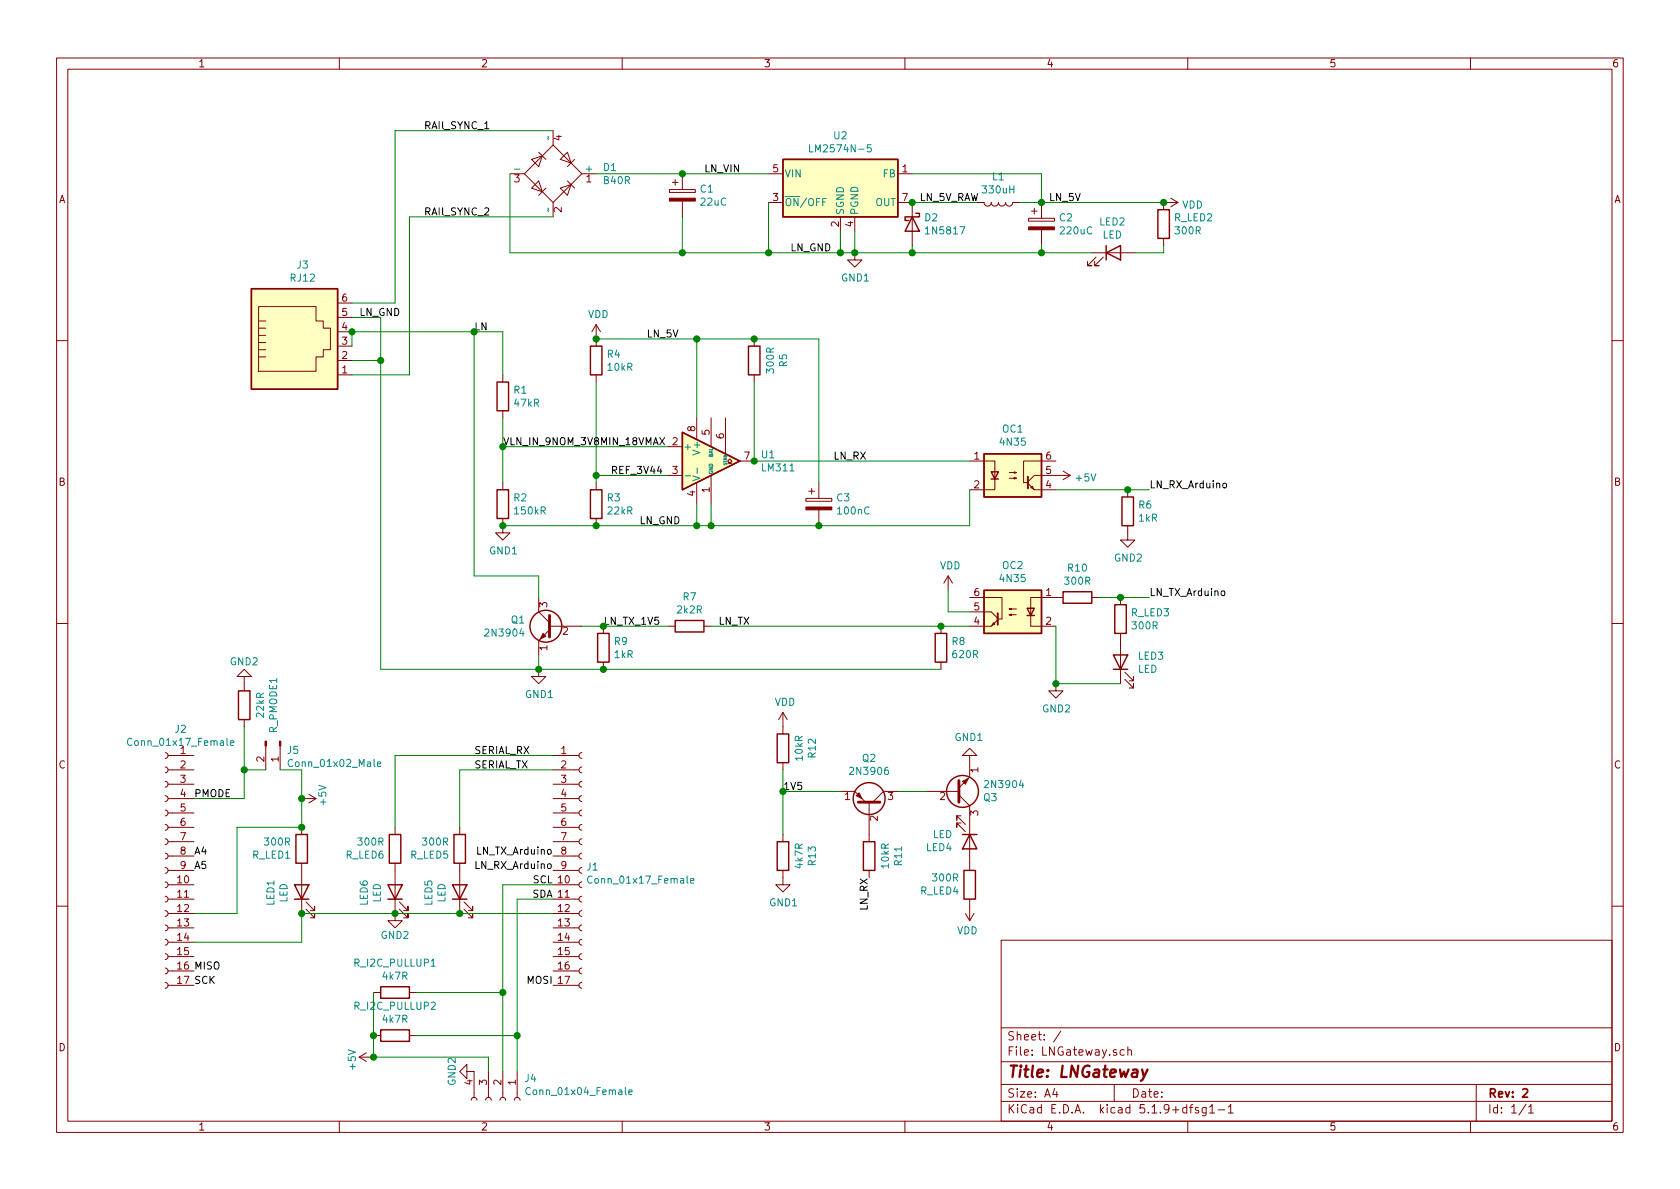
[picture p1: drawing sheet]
EESchema Schematic File Version 4
EELAYER 30 0
EELAYER END
$Descr A4 11693 8268
encoding utf-8
Sheet 1 1
Title "LNGateway"
Date ""
Rev "2"
Comp ""
Comment1 ""
Comment2 ""
Comment3 ""
Comment4 ""
$EndDescr
$Comp
L Connector:RJ12 J3
U 1 1
P 2050 2400
F 0 "J3" H 2107 2967 50  0000 C CNN
F 1 "RJ12" H 2107 2876 50  0000 C CNN
F 2 "Connector_RJ:RJ12_Amphenol_54601" V 2050 2425 50  0001 C CNN
F 3 "~" V 2050 2425 50  0001 C CNN
	1    2050 2400
	1    0    0    -1  
$EndComp
$Comp
L Comparator:LM311 U1
U 1 1
P 4950 3200
F 0 "U1" H 5294 3246 50  0000 L CNN
F 1 "LM311" H 5294 3155 50  0000 L CNN
F 2 "Package_DIP:DIP-8_W7.62mm" H 4950 3200 50  0001 C CNN
F 3 "https://www.st.com/resource/en/datasheet/lm311.pdf" H 4950 3200 50  0001 C CNN
	1    4950 3200
	1    0    0    -1  
$EndComp
$Comp
L Device:R R1
U 1 1
P 3500 2750
F 0 "R1" H 3570 2796 50  0000 L CNN
F 1 "47kR" H 3570 2705 50  0000 L CNN
F 2 "Resistor_THT:R_Axial_DIN0207_L6.3mm_D2.5mm_P7.62mm_Horizontal" V 3430 2750 50  0001 C CNN
F 3 "~" H 3500 2750 50  0001 C CNN
	1    3500 2750
	1    0    0    -1  
$EndComp
Wire Wire Line
	2450 2300 2450 2400
Wire Wire Line
	2450 2200 2650 2200
Wire Wire Line
	2650 2200 2650 2500
Wire Wire Line
	2650 2500 2450 2500
Wire Wire Line
	2450 2100 2750 2100
Wire Wire Line
	2450 2300 3300 2300
Connection ~ 2450 2300
$Comp
L Device:R R2
U 1 1
P 3500 3500
F 0 "R2" H 3570 3546 50  0000 L CNN
F 1 "150kR" H 3570 3455 50  0000 L CNN
F 2 "Resistor_THT:R_Axial_DIN0207_L6.3mm_D2.5mm_P7.62mm_Horizontal" V 3430 3500 50  0001 C CNN
F 3 "~" H 3500 3500 50  0001 C CNN
	1    3500 3500
	1    0    0    -1  
$EndComp
Connection ~ 3500 3100
Wire Wire Line
	3500 3100 3500 3350
$Comp
L Device:R R3
U 1 1
P 4150 3500
F 0 "R3" H 4220 3546 50  0000 L CNN
F 1 "22kR" H 4220 3455 50  0000 L CNN
F 2 "Resistor_THT:R_Axial_DIN0207_L6.3mm_D2.5mm_P7.62mm_Horizontal" V 4080 3500 50  0001 C CNN
F 3 "~" H 4150 3500 50  0001 C CNN
	1    4150 3500
	1    0    0    -1  
$EndComp
Wire Wire Line
	4150 3650 3500 3650
Wire Wire Line
	4150 3650 4850 3650
Wire Wire Line
	4850 3650 4850 3500
Connection ~ 4150 3650
Wire Wire Line
	4850 3650 4950 3650
Wire Wire Line
	4950 3650 4950 3500
Connection ~ 4850 3650
$Comp
L Device:R R4
U 1 1
P 4150 2500
F 0 "R4" H 4220 2546 50  0000 L CNN
F 1 "10kR" H 4220 2455 50  0000 L CNN
F 2 "Resistor_THT:R_Axial_DIN0207_L6.3mm_D2.5mm_P7.62mm_Horizontal" V 4080 2500 50  0001 C CNN
F 3 "~" H 4150 2500 50  0001 C CNN
	1    4150 2500
	1    0    0    -1  
$EndComp
Wire Wire Line
	4650 3300 4150 3300
Wire Wire Line
	4150 3300 4150 3350
Wire Wire Line
	4150 3300 4150 2650
Connection ~ 4150 3300
Wire Wire Line
	4150 2350 4850 2350
Wire Wire Line
	4850 2350 4850 2900
Text Label 5800 3200 0    50   ~ 0
LN_RX
Text Label 5000 4350 0    50   ~ 0
LN_TX
Wire Wire Line
	4050 4350 4200 4350
Wire Wire Line
	3750 4000 3300 4000
Wire Wire Line
	3300 2300 3500 2300
Connection ~ 2650 2500
$Comp
L Diode_Bridge:B40R D1
U 1 1
P 3850 1200
F 0 "D1" H 4194 1246 50  0000 L CNN
F 1 "B40R" H 4194 1155 50  0000 L CNN
F 2 "Diode_THT:Diode_Bridge_Round_D9.0mm" H 4000 1325 50  0001 L CNN
F 3 "https://diotec.com/tl_files/diotec/files/pdf/datasheets/b40r.pdf" H 3850 1200 50  0001 C CNN
	1    3850 1200
	1    0    0    -1  
$EndComp
$Comp
L Regulator_Switching:LM2574N-5 U2
U 1 1
P 5850 1300
F 0 "U2" H 5850 1667 50  0000 C CNN
F 1 "LM2574N-5" H 5850 1576 50  0000 C CNN
F 2 "Package_DIP:DIP-8_W7.62mm" H 5450 1650 50  0001 L CIN
F 3 "http://www.national.com/ds/LM/LM2574.pdf" H 5850 1300 50  0001 C CNN
	1    5850 1300
	1    0    0    -1  
$EndComp
Wire Wire Line
	4150 1200 4750 1200
Wire Wire Line
	5350 1400 5350 1750
$Comp
L Device:CP C1
U 1 1
P 4750 1350
F 0 "C1" H 4868 1396 50  0000 L CNN
F 1 "22uC" H 4868 1305 50  0000 L CNN
F 2 "Capacitor_THT:CP_Radial_D5.0mm_P2.00mm" H 4788 1200 50  0001 C CNN
F 3 "~" H 4750 1350 50  0001 C CNN
	1    4750 1350
	1    0    0    -1  
$EndComp
Connection ~ 4750 1200
Wire Wire Line
	4750 1200 5350 1200
Wire Wire Line
	4750 1500 4750 1750
Wire Wire Line
	4750 1750 5350 1750
$Comp
L Device:CP C2
U 1 1
P 7250 1550
F 0 "C2" H 7368 1596 50  0000 L CNN
F 1 "220uC" H 7368 1505 50  0000 L CNN
F 2 "Capacitor_THT:CP_Radial_D6.3mm_P2.50mm" H 7288 1400 50  0001 C CNN
F 3 "~" H 7250 1550 50  0001 C CNN
	1    7250 1550
	1    0    0    -1  
$EndComp
$Comp
L power:+5V #PWR0101
U 1 1
P 7350 3300
F 0 "#PWR0101" H 7350 3150 50  0001 C CNN
F 1 "+5V" V 7365 3428 50  0000 L CNN
F 2 "" H 7350 3300 50  0001 C CNN
F 3 "" H 7350 3300 50  0001 C CNN
	1    7350 3300
	0    1    1    0   
$EndComp
$Comp
L Device:L L1
U 1 1
P 6950 1400
F 0 "L1" V 6769 1400 50  0000 C CNN
F 1 "330uH" V 6860 1400 50  0000 C CNN
F 2 "Inductor_THT:L_Radial_D8.7mm_P5.00mm_Fastron_07HCP" H 6950 1400 50  0001 C CNN
F 3 "~" H 6950 1400 50  0001 C CNN
	1    6950 1400
	0    1    1    0   
$EndComp
$Comp
L Device:D_Schottky D2
U 1 1
P 6350 1550
F 0 "D2" V 6304 1630 50  0000 L CNN
F 1 "1N5817" V 6395 1630 50  0000 L CNN
F 2 "Diode_THT:D_DO-41_SOD81_P7.62mm_Horizontal" H 6350 1550 50  0001 C CNN
F 3 "~" H 6350 1550 50  0001 C CNN
	1    6350 1550
	0    1    1    0   
$EndComp
Wire Wire Line
	5350 1750 5850 1750
Connection ~ 5350 1750
Wire Wire Line
	5950 1600 5950 1750
Connection ~ 5950 1750
Wire Wire Line
	5850 1600 5850 1750
Connection ~ 5850 1750
Wire Wire Line
	5850 1750 5950 1750
Wire Wire Line
	5950 1750 6350 1750
Wire Wire Line
	6350 1750 6350 1700
Wire Wire Line
	6350 1400 6800 1400
Connection ~ 6350 1400
Wire Wire Line
	6350 1200 7250 1200
Wire Wire Line
	7250 1200 7250 1400
Connection ~ 7250 1400
Wire Wire Line
	6350 1750 7250 1750
Wire Wire Line
	7250 1750 7250 1700
Connection ~ 6350 1750
Wire Wire Line
	7250 1400 8100 1400
Wire Wire Line
	2750 2100 2750 900 
Wire Wire Line
	2750 900  3850 900 
Wire Wire Line
	3850 1500 2850 1500
Wire Wire Line
	2850 1500 2850 2600
Wire Wire Line
	2450 2600 2850 2600
$Comp
L Device:R R_LED2
U 1 1
P 8100 1550
F 0 "R_LED2" H 8170 1596 50  0000 L CNN
F 1 "300R" H 8170 1505 50  0000 L CNN
F 2 "Resistor_THT:R_Axial_DIN0207_L6.3mm_D2.5mm_P7.62mm_Horizontal" V 8030 1550 50  0001 C CNN
F 3 "~" H 8100 1550 50  0001 C CNN
	1    8100 1550
	1    0    0    -1  
$EndComp
Wire Wire Line
	7250 1750 7600 1750
Connection ~ 7250 1750
$Comp
L power:GND1 #PWR0102
U 1 1
P 5950 1750
F 0 "#PWR0102" H 5950 1500 50  0001 C CNN
F 1 "GND1" H 5955 1577 50  0000 C CNN
F 2 "" H 5950 1750 50  0001 C CNN
F 3 "" H 5950 1750 50  0001 C CNN
	1    5950 1750
	1    0    0    -1  
$EndComp
$Comp
L power:GND1 #PWR0103
U 1 1
P 3500 3650
F 0 "#PWR0103" H 3500 3400 50  0001 C CNN
F 1 "GND1" H 3505 3477 50  0000 C CNN
F 2 "" H 3500 3650 50  0001 C CNN
F 3 "" H 3500 3650 50  0001 C CNN
	1    3500 3650
	1    0    0    -1  
$EndComp
Connection ~ 3500 3650
$Comp
L power:GND1 #PWR0104
U 1 1
P 3750 4650
F 0 "#PWR0104" H 3750 4400 50  0001 C CNN
F 1 "GND1" H 3755 4477 50  0000 C CNN
F 2 "" H 3750 4650 50  0001 C CNN
F 3 "" H 3750 4650 50  0001 C CNN
	1    3750 4650
	1    0    0    -1  
$EndComp
$Comp
L power:GND2 #PWR0105
U 1 1
P 7850 3700
F 0 "#PWR0105" H 7850 3450 50  0001 C CNN
F 1 "GND2" H 7855 3527 50  0000 C CNN
F 2 "" H 7850 3700 50  0001 C CNN
F 3 "" H 7850 3700 50  0001 C CNN
	1    7850 3700
	1    0    0    -1  
$EndComp
$Comp
L power:VDD #PWR0106
U 1 1
P 4150 2350
F 0 "#PWR0106" H 4150 2200 50  0001 C CNN
F 1 "VDD" H 4165 2523 50  0000 C CNN
F 2 "" H 4150 2350 50  0001 C CNN
F 3 "" H 4150 2350 50  0001 C CNN
	1    4150 2350
	1    0    0    -1  
$EndComp
$Comp
L power:VDD #PWR0107
U 1 1
P 8100 1400
F 0 "#PWR0107" H 8100 1250 50  0001 C CNN
F 1 "VDD" V 8115 1528 50  0000 L CNN
F 2 "" H 8100 1400 50  0001 C CNN
F 3 "" H 8100 1400 50  0001 C CNN
	1    8100 1400
	0    1    1    0   
$EndComp
Connection ~ 8100 1400
Connection ~ 4150 2350
$Comp
L Device:R R5
U 1 1
P 5250 2500
F 0 "R5" V 5043 2500 50  0000 C CNN
F 1 "300R" V 5134 2500 50  0000 C CNN
F 2 "Resistor_THT:R_Axial_DIN0207_L6.3mm_D2.5mm_P7.62mm_Horizontal" V 5180 2500 50  0001 C CNN
F 3 "~" H 5250 2500 50  0001 C CNN
	1    5250 2500
	-1   0    0    1   
$EndComp
$Comp
L Device:R R6
U 1 1
P 7850 3550
F 0 "R6" H 7920 3596 50  0000 L CNN
F 1 "1kR" H 7920 3505 50  0000 L CNN
F 2 "Resistor_THT:R_Axial_DIN0207_L6.3mm_D2.5mm_P7.62mm_Horizontal" V 7780 3550 50  0001 C CNN
F 3 "~" H 7850 3550 50  0001 C CNN
	1    7850 3550
	1    0    0    -1  
$EndComp
Wire Wire Line
	7850 3400 8000 3400
Text Label 8000 3400 0    50   ~ 0
LN_RX_Arduino
Text Label 7300 1400 0    50   ~ 0
LN_5V
Text Label 4500 2350 0    50   ~ 0
LN_5V
Text Label 4450 3650 0    50   ~ 0
LN_GND
Text Label 5500 1750 0    50   ~ 0
LN_GND
Wire Wire Line
	7350 3400 7850 3400
Connection ~ 7850 3400
Text Label 4250 3300 0    50   ~ 0
REF_3V44
$Comp
L Isolator:4N35 OC1
U 1 1
P 7050 3300
F 0 "OC1" H 7050 3625 50  0000 C CNN
F 1 "4N35" H 7050 3534 50  0000 C CNN
F 2 "Package_DIP:DIP-6_W7.62mm" H 6850 3100 50  0001 L CIN
F 3 "https://www.vishay.com/docs/81181/4n35.pdf" H 7050 3300 50  0001 L CNN
	1    7050 3300
	1    0    0    -1  
$EndComp
$Comp
L Isolator:4N35 OC2
U 1 1
P 7050 4250
F 0 "OC2" H 7050 4575 50  0000 C CNN
F 1 "4N35" H 7050 4484 50  0000 C CNN
F 2 "Package_DIP:DIP-6_W7.62mm" H 6850 4050 50  0001 L CIN
F 3 "https://www.vishay.com/docs/81181/4n35.pdf" H 7050 4250 50  0001 L CNN
	1    7050 4250
	-1   0    0    -1  
$EndComp
$Comp
L power:VDD #PWR0108
U 1 1
P 6600 4100
F 0 "#PWR0108" H 6600 3950 50  0001 C CNN
F 1 "VDD" H 6615 4273 50  0000 C CNN
F 2 "" H 6600 4100 50  0001 C CNN
F 3 "" H 6600 4100 50  0001 C CNN
	1    6600 4100
	1    0    0    -1  
$EndComp
Wire Wire Line
	6750 4250 6600 4250
Wire Wire Line
	6600 4250 6600 4100
$Comp
L Device:R R10
U 1 1
P 7500 4150
F 0 "R10" V 7293 4150 50  0000 C CNN
F 1 "300R" V 7384 4150 50  0000 C CNN
F 2 "Resistor_THT:R_Axial_DIN0207_L6.3mm_D2.5mm_P7.62mm_Horizontal" V 7430 4150 50  0001 C CNN
F 3 "~" H 7500 4150 50  0001 C CNN
	1    7500 4150
	0    1    1    0   
$EndComp
$Comp
L power:GND2 #PWR0109
U 1 1
P 7350 4750
F 0 "#PWR0109" H 7350 4500 50  0001 C CNN
F 1 "GND2" H 7355 4577 50  0000 C CNN
F 2 "" H 7350 4750 50  0001 C CNN
F 3 "" H 7350 4750 50  0001 C CNN
	1    7350 4750
	1    0    0    -1  
$EndComp
Wire Wire Line
	7650 4150 7800 4150
Text Label 8000 4150 0    50   ~ 0
LN_TX_Arduino
$Comp
L Device:R R8
U 1 1
P 6550 4500
F 0 "R8" H 6620 4546 50  0000 L CNN
F 1 "620R" H 6620 4455 50  0000 L CNN
F 2 "Resistor_THT:R_Axial_DIN0207_L6.3mm_D2.5mm_P7.62mm_Horizontal" V 6480 4500 50  0001 C CNN
F 3 "~" H 6550 4500 50  0001 C CNN
	1    6550 4500
	1    0    0    -1  
$EndComp
Connection ~ 6550 4350
Wire Wire Line
	6550 4350 6750 4350
Wire Wire Line
	3750 4550 3750 4650
Wire Wire Line
	4950 4350 6550 4350
Connection ~ 3750 4650
Wire Wire Line
	3750 4650 2650 4650
Wire Wire Line
	2650 2500 2650 4650
Wire Wire Line
	3750 4650 4200 4650
$Comp
L Device:R R_LED4
U 1 1
P 6750 6150
F 0 "R_LED4" H 6820 6196 50  0000 L CNN
F 1 "300R" H 6820 6105 50  0000 L CNN
F 2 "Resistor_THT:R_Axial_DIN0207_L6.3mm_D2.5mm_P7.62mm_Horizontal" V 6680 6150 50  0001 C CNN
F 3 "~" H 6750 6150 50  0001 C CNN
	1    6750 6150
	-1   0    0    1   
$EndComp
$Comp
L Device:LED LED4
U 1 1
P 6750 5850
F 0 "LED4" V 6789 5732 50  0000 R CNN
F 1 "LED" V 6698 5732 50  0000 R CNN
F 2 "LED_THT:LED_D3.0mm_Horizontal_O1.27mm_Z2.0mm" H 6750 5850 50  0001 C CNN
F 3 "~" H 6750 5850 50  0001 C CNN
	1    6750 5850
	0    1    1    0   
$EndComp
Connection ~ 4850 2350
Wire Wire Line
	3550 1200 3550 1750
Wire Wire Line
	3550 1750 4750 1750
Connection ~ 4750 1750
$Comp
L Device:R R7
U 1 1
P 4800 4350
F 0 "R7" V 4593 4350 50  0000 C CNN
F 1 "2k2R" V 4684 4350 50  0000 C CNN
F 2 "Resistor_THT:R_Axial_DIN0207_L6.3mm_D2.5mm_P7.62mm_Horizontal" V 4730 4350 50  0001 C CNN
F 3 "~" H 4800 4350 50  0001 C CNN
	1    4800 4350
	0    1    1    0   
$EndComp
$Comp
L Connector:Conn_01x17_Female J2
U 1 1
P 1150 6050
F 0 "J2" H 1042 7035 50  0000 C CNN
F 1 "Conn_01x17_Female" H 1042 6944 50  0000 C CNN
F 2 "Connector_PinSocket_2.54mm:PinSocket_1x17_P2.54mm_Vertical" H 1150 6050 50  0001 C CNN
F 3 "~" H 1150 6050 50  0001 C CNN
	1    1150 6050
	-1   0    0    -1  
$EndComp
$Comp
L Connector:Conn_01x17_Female J1
U 1 1
P 4050 6050
F 0 "J1" H 4078 6076 50  0000 L CNN
F 1 "Conn_01x17_Female" H 4078 5985 50  0000 L CNN
F 2 "Connector_PinSocket_2.54mm:PinSocket_1x17_P2.54mm_Vertical" H 4050 6050 50  0001 C CNN
F 3 "~" H 4050 6050 50  0001 C CNN
	1    4050 6050
	1    0    0    -1  
$EndComp
$Comp
L power:+5V #PWR0110
U 1 1
P 2100 5550
F 0 "#PWR0110" H 2100 5400 50  0001 C CNN
F 1 "+5V" H 2000 5700 50  0000 L CNN
F 2 "" H 2100 5550 50  0001 C CNN
F 3 "" H 2100 5550 50  0001 C CNN
	1    2100 5550
	0    1    1    0   
$EndComp
$Comp
L power:GND2 #PWR0111
U 1 1
P 2750 6350
F 0 "#PWR0111" H 2750 6100 50  0001 C CNN
F 1 "GND2" H 2750 6200 50  0000 C CNN
F 2 "" H 2750 6350 50  0001 C CNN
F 3 "" H 2750 6350 50  0001 C CNN
	1    2750 6350
	1    0    0    -1  
$EndComp
Text Label 3850 6050 2    50   ~ 0
LN_RX_Arduino
Text Label 3850 5950 2    50   ~ 0
LN_TX_Arduino
Text Label 3850 6250 2    50   ~ 0
SDA
Text Label 3850 6150 2    50   ~ 0
SCL
Text Label 1350 6850 0    50   ~ 0
SCK
Text Label 1350 6750 0    50   ~ 0
MISO
Text Label 3850 6850 2    50   ~ 0
MOSI
$Comp
L Device:R R_LED1
U 1 1
P 2100 5900
F 0 "R_LED1" H 2170 5946 50  0000 L CNN
F 1 "300R" H 2170 5855 50  0000 L CNN
F 2 "Resistor_THT:R_Axial_DIN0207_L6.3mm_D2.5mm_P7.62mm_Horizontal" V 2030 5900 50  0001 C CNN
F 3 "~" H 2100 5900 50  0001 C CNN
	1    2100 5900
	-1   0    0    1   
$EndComp
$Comp
L Device:LED LED1
U 1 1
P 2100 6200
F 0 "LED1" H 2093 6417 50  0000 C CNN
F 1 "LED" H 2093 6326 50  0000 C CNN
F 2 "LED_THT:LED_D3.0mm_Horizontal_O1.27mm_Z2.0mm" H 2100 6200 50  0001 C CNN
F 3 "~" H 2100 6200 50  0001 C CNN
	1    2100 6200
	0    -1   -1   0   
$EndComp
Wire Wire Line
	1350 6550 2100 6550
Wire Wire Line
	3850 6350 3200 6350
Wire Wire Line
	2100 6350 2100 6550
Connection ~ 2100 6350
Wire Wire Line
	1350 6350 1650 6350
Wire Wire Line
	1650 6350 1650 5750
Wire Wire Line
	1650 5750 2100 5750
Connection ~ 2100 5750
Text Label 4900 1200 0    50   ~ 0
LN_VIN
Text Label 2500 2200 0    50   ~ 0
LN_GND
Text Label 2950 900  0    50   ~ 0
RAIl_SYNC_1
Text Label 2950 1500 0    50   ~ 0
RAIl_SYNC_2
Text Label 3300 2300 0    50   ~ 0
LN
$Comp
L Device:R R_LED6
U 1 1
P 2750 5900
F 0 "R_LED6" H 2820 5946 50  0000 L CNN
F 1 "300R" H 2820 5855 50  0000 L CNN
F 2 "Resistor_THT:R_Axial_DIN0207_L6.3mm_D2.5mm_P7.62mm_Horizontal" V 2680 5900 50  0001 C CNN
F 3 "~" H 2750 5900 50  0001 C CNN
	1    2750 5900
	-1   0    0    1   
$EndComp
Text Label 3300 5250 0    50   ~ 0
SERIAL_RX
$Comp
L Device:R R_LED5
U 1 1
P 3200 5900
F 0 "R_LED5" H 3270 5946 50  0000 L CNN
F 1 "300R" H 3270 5855 50  0000 L CNN
F 2 "Resistor_THT:R_Axial_DIN0207_L6.3mm_D2.5mm_P7.62mm_Horizontal" V 3130 5900 50  0001 C CNN
F 3 "~" H 3200 5900 50  0001 C CNN
	1    3200 5900
	-1   0    0    1   
$EndComp
Text Label 3300 5350 0    50   ~ 0
SERIAL_TX
$Comp
L Device:LED LED6
U 1 1
P 2750 6200
F 0 "LED6" H 2743 6417 50  0000 C CNN
F 1 "LED" H 2743 6326 50  0000 C CNN
F 2 "LED_THT:LED_D3.0mm_Horizontal_O1.27mm_Z2.0mm" H 2750 6200 50  0001 C CNN
F 3 "~" H 2750 6200 50  0001 C CNN
	1    2750 6200
	0    -1   -1   0   
$EndComp
$Comp
L Device:LED LED5
U 1 1
P 3200 6200
F 0 "LED5" H 3193 6417 50  0000 C CNN
F 1 "LED" H 3193 6326 50  0000 C CNN
F 2 "LED_THT:LED_D3.0mm_Horizontal_O1.27mm_Z2.0mm" H 3200 6200 50  0001 C CNN
F 3 "~" H 3200 6200 50  0001 C CNN
	1    3200 6200
	0    -1   -1   0   
$EndComp
Wire Wire Line
	3200 6350 2750 6350
Wire Wire Line
	2750 6350 2100 6350
Connection ~ 2750 6350
$Comp
L Device:R R_LED3
U 1 1
P 7800 4300
F 0 "R_LED3" H 7870 4346 50  0000 L CNN
F 1 "300R" H 7870 4255 50  0000 L CNN
F 2 "Resistor_THT:R_Axial_DIN0207_L6.3mm_D2.5mm_P7.62mm_Horizontal" V 7730 4300 50  0001 C CNN
F 3 "~" H 7800 4300 50  0001 C CNN
	1    7800 4300
	1    0    0    -1  
$EndComp
$Comp
L Device:LED LED3
U 1 1
P 7800 4600
F 0 "LED3" V 7839 4482 50  0000 R CNN
F 1 "LED" V 7748 4482 50  0000 R CNN
F 2 "LED_THT:LED_D3.0mm_Horizontal_O1.27mm_Z2.0mm" H 7800 4600 50  0001 C CNN
F 3 "~" H 7800 4600 50  0001 C CNN
	1    7800 4600
	0    -1   -1   0   
$EndComp
Connection ~ 7800 4150
Wire Wire Line
	7800 4150 8000 4150
Wire Wire Line
	7800 4750 7350 4750
Wire Wire Line
	7350 4350 7350 4750
Connection ~ 7350 4750
Wire Wire Line
	3500 3100 4650 3100
Wire Wire Line
	4850 2350 5250 2350
Wire Wire Line
	5250 2650 5250 3200
Connection ~ 5250 3200
Wire Wire Line
	6750 3400 6750 3650
Connection ~ 4950 3650
Wire Wire Line
	5250 2350 5700 2350
Connection ~ 5250 2350
Wire Wire Line
	3750 4150 3750 4000
$Comp
L Transistor_BJT:2N3904 Q1
U 1 1
P 3850 4350
F 0 "Q1" H 4041 4396 50  0000 L CNN
F 1 "2N3904" H 4041 4305 50  0000 L CNN
F 2 "Package_TO_SOT_THT:TO-92_Inline" H 4050 4275 50  0001 L CIN
F 3 "https://www.onsemi.com/pub/Collateral/2N3903-D.PDF" H 3850 4350 50  0001 L CNN
	1    3850 4350
	-1   0    0    -1  
$EndComp
$Comp
L Transistor_BJT:2N3906 Q2
U 1 1
P 6050 5600
F 0 "Q2" V 6378 5600 50  0000 C CNN
F 1 "2N3906" V 6287 5600 50  0000 C CNN
F 2 "Package_TO_SOT_THT:TO-92_Inline" H 6250 5525 50  0001 L CIN
F 3 "https://www.onsemi.com/pub/Collateral/2N3906-D.PDF" H 6050 5600 50  0001 L CNN
	1    6050 5600
	0    1    -1   0   
$EndComp
Connection ~ 3300 2300
Wire Wire Line
	3300 2300 3300 4000
Wire Wire Line
	3200 5750 3200 5350
Text Label 1350 6050 0    50   ~ 0
A5
Text Label 1350 5950 0    50   ~ 0
A4
Connection ~ 3200 6350
$Comp
L power:GND2 #PWR0112
U 1 1
P 3300 7450
F 0 "#PWR0112" H 3300 7200 50  0001 C CNN
F 1 "GND2" H 3300 7300 50  0000 C CNN
F 2 "" H 3300 7450 50  0001 C CNN
F 3 "" H 3300 7450 50  0001 C CNN
	1    3300 7450
	0    1    1    0   
$EndComp
$Comp
L power:+5V #PWR0113
U 1 1
P 2600 7350
F 0 "#PWR0113" H 2600 7200 50  0001 C CNN
F 1 "+5V" H 2500 7500 50  0000 L CNN
F 2 "" H 2600 7350 50  0001 C CNN
F 3 "" H 2600 7350 50  0001 C CNN
	1    2600 7350
	0    -1   -1   0   
$EndComp
$Comp
L Connector:Conn_01x04_Female J4
U 1 1
P 3500 7650
F 0 "J4" V 3346 7798 50  0000 L CNN
F 1 "Conn_01x04_Female" V 3437 7798 50  0000 L CNN
F 2 "Connector_PinSocket_2.54mm:PinSocket_1x04_P2.54mm_Vertical" H 3500 7650 50  0001 C CNN
F 3 "~" H 3500 7650 50  0001 C CNN
	1    3500 7650
	0    1    1    0   
$EndComp
Wire Wire Line
	3850 6250 3600 6250
Wire Wire Line
	3600 6250 3600 7200
Wire Wire Line
	3850 6150 3500 6150
Wire Wire Line
	3500 6150 3500 6900
Wire Wire Line
	3850 5350 3200 5350
Wire Wire Line
	3850 5250 2750 5250
Wire Wire Line
	2750 5250 2750 5750
Text Label 1350 5550 0    50   ~ 0
PMODE
$Comp
L Connector:Conn_01x02_Male J5
U 1 1
P 1950 5150
F 0 "J5" V 2012 5194 50  0000 L CNN
F 1 "Conn_01x02_Male" V 2103 5194 50  0000 L CNN
F 2 "Connector_PinHeader_2.54mm:PinHeader_1x02_P2.54mm_Vertical" H 1950 5150 50  0001 C CNN
F 3 "~" H 1950 5150 50  0001 C CNN
	1    1950 5150
	0    1    1    0   
$EndComp
Wire Wire Line
	2100 5550 2100 5750
$Comp
L Device:R R_PMODE1
U 1 1
P 1700 4900
F 0 "R_PMODE1" V 1493 4900 50  0000 C CNN
F 1 "22kR" V 1584 4900 50  0000 C CNN
F 2 "Resistor_THT:R_Axial_DIN0207_L6.3mm_D2.5mm_P7.62mm_Horizontal" V 1630 4900 50  0001 C CNN
F 3 "~" H 1700 4900 50  0001 C CNN
	1    1700 4900
	-1   0    0    1   
$EndComp
$Comp
L power:GND2 #PWR0114
U 1 1
P 1700 4750
F 0 "#PWR0114" H 1700 4500 50  0001 C CNN
F 1 "GND2" H 1700 4600 50  0000 C CNN
F 2 "" H 1700 4750 50  0001 C CNN
F 3 "" H 1700 4750 50  0001 C CNN
	1    1700 4750
	-1   0    0    1   
$EndComp
Wire Wire Line
	1350 5550 1700 5550
Wire Wire Line
	1700 5050 1700 5350
Wire Wire Line
	1850 5350 1700 5350
Connection ~ 1700 5350
Wire Wire Line
	1700 5350 1700 5550
Wire Wire Line
	1950 5350 2100 5350
Wire Wire Line
	2100 5350 2100 5550
Connection ~ 2100 5550
Text Label 6400 1400 0    50   ~ 0
LN_5V_RAW
$Comp
L Device:LED LED2
U 1 1
P 7750 1750
F 0 "LED2" H 7743 1967 50  0000 C CNN
F 1 "LED" H 7743 1876 50  0000 C CNN
F 2 "LED_THT:LED_D3.0mm_Horizontal_O1.27mm_Z2.0mm" H 7750 1750 50  0001 C CNN
F 3 "~" H 7750 1750 50  0001 C CNN
	1    7750 1750
	1    0    0    -1  
$EndComp
Wire Wire Line
	8100 1700 8100 1750
Wire Wire Line
	7100 1400 7250 1400
$Comp
L Device:CP C3
U 1 1
P 5700 3500
F 0 "C3" H 5818 3546 50  0000 L CNN
F 1 "100nC" H 5818 3455 50  0000 L CNN
F 2 "Capacitor_THT:CP_Radial_D4.0mm_P1.50mm" H 5738 3350 50  0001 C CNN
F 3 "~" H 5700 3500 50  0001 C CNN
	1    5700 3500
	1    0    0    -1  
$EndComp
Connection ~ 5700 3650
Wire Wire Line
	5700 3650 4950 3650
Wire Wire Line
	5700 3350 5700 2350
Wire Wire Line
	3500 2900 3500 3100
Wire Wire Line
	3500 2600 3500 2300
Wire Wire Line
	7900 1750 8100 1750
$Comp
L Device:R R_I2C_PULLUP1
U 1 1
P 2750 6900
F 0 "R_I2C_PULLUP1" V 2543 6900 50  0000 C CNN
F 1 "4k7R" V 2634 6900 50  0000 C CNN
F 2 "Resistor_SMD:R_0805_2012Metric" V 2680 6900 50  0001 C CNN
F 3 "~" H 2750 6900 50  0001 C CNN
	1    2750 6900
	0    1    1    0   
$EndComp
$Comp
L Device:R R_I2C_PULLUP2
U 1 1
P 2750 7200
F 0 "R_I2C_PULLUP2" V 2543 7200 50  0000 C CNN
F 1 "4k7R" V 2634 7200 50  0000 C CNN
F 2 "Resistor_SMD:R_0805_2012Metric" V 2680 7200 50  0001 C CNN
F 3 "~" H 2750 7200 50  0001 C CNN
	1    2750 7200
	0    1    1    0   
$EndComp
Wire Wire Line
	2600 7350 3400 7350
Wire Wire Line
	3400 7350 3400 7450
Wire Wire Line
	2600 6900 2600 7200
Wire Wire Line
	2600 7200 2600 7350
Connection ~ 2600 7200
Connection ~ 2600 7350
Wire Wire Line
	2900 6900 3500 6900
Connection ~ 3500 6900
Wire Wire Line
	3500 6900 3500 7450
Wire Wire Line
	2900 7200 3600 7200
Connection ~ 3600 7200
Wire Wire Line
	3600 7200 3600 7450
Text Label 3500 3100 0    50   ~ 0
VLN_IN_9NOM_3V8MIN_18VMAX
Wire Wire Line
	5250 3200 6750 3200
Wire Wire Line
	5700 3650 6750 3650
$Comp
L Transistor_BJT:2N3904 Q3
U 1 1
P 6650 5500
F 0 "Q3" H 6841 5546 50  0000 L CNN
F 1 "2N3904" H 6841 5455 50  0000 L CNN
F 2 "Package_TO_SOT_THT:TO-92_Inline" H 6850 5425 50  0001 L CIN
F 3 "https://www.onsemi.com/pub/Collateral/2N3903-D.PDF" H 6650 5500 50  0001 L CNN
	1    6650 5500
	1    0    0    1   
$EndComp
$Comp
L power:VDD #PWR0115
U 1 1
P 5450 5050
F 0 "#PWR0115" H 5450 4900 50  0001 C CNN
F 1 "VDD" H 5465 5223 50  0000 C CNN
F 2 "" H 5450 5050 50  0001 C CNN
F 3 "" H 5450 5050 50  0001 C CNN
	1    5450 5050
	1    0    0    -1  
$EndComp
$Comp
L Device:R R11
U 1 1
P 6050 5950
F 0 "R11" V 5843 5950 50  0000 C CNN
F 1 "10kR" V 5934 5950 50  0000 C CNN
F 2 "Resistor_THT:R_Axial_DIN0207_L6.3mm_D2.5mm_P7.62mm_Horizontal" V 5980 5950 50  0001 C CNN
F 3 "~" H 6050 5950 50  0001 C CNN
	1    6050 5950
	-1   0    0    1   
$EndComp
$Comp
L power:GND1 #PWR0116
U 1 1
P 6750 5300
F 0 "#PWR0116" H 6750 5050 50  0001 C CNN
F 1 "GND1" H 6755 5127 50  0000 C CNN
F 2 "" H 6750 5300 50  0001 C CNN
F 3 "" H 6750 5300 50  0001 C CNN
	1    6750 5300
	-1   0    0    1   
$EndComp
Text Label 6050 6100 3    50   ~ 0
LN_RX
$Comp
L Device:R R12
U 1 1
P 5450 5200
F 0 "R12" V 5243 5200 50  0000 C CNN
F 1 "10kR" V 5334 5200 50  0000 C CNN
F 2 "Resistor_THT:R_Axial_DIN0207_L6.3mm_D2.5mm_P7.62mm_Horizontal" V 5380 5200 50  0001 C CNN
F 3 "~" H 5450 5200 50  0001 C CNN
	1    5450 5200
	-1   0    0    1   
$EndComp
$Comp
L Device:R R13
U 1 1
P 5450 5950
F 0 "R13" V 5243 5950 50  0000 C CNN
F 1 "4k7R" V 5334 5950 50  0000 C CNN
F 2 "Resistor_THT:R_Axial_DIN0207_L6.3mm_D2.5mm_P7.62mm_Horizontal" V 5380 5950 50  0001 C CNN
F 3 "~" H 5450 5950 50  0001 C CNN
	1    5450 5950
	-1   0    0    1   
$EndComp
Wire Wire Line
	5850 5500 5450 5500
Wire Wire Line
	5450 5500 5450 5350
Wire Wire Line
	5450 5800 5450 5500
Connection ~ 5450 5500
$Comp
L power:GND1 #PWR0117
U 1 1
P 5450 6100
F 0 "#PWR0117" H 5450 5850 50  0001 C CNN
F 1 "GND1" H 5455 5927 50  0000 C CNN
F 2 "" H 5450 6100 50  0001 C CNN
F 3 "" H 5450 6100 50  0001 C CNN
	1    5450 6100
	1    0    0    -1  
$EndComp
Wire Wire Line
	6250 5500 6450 5500
$Comp
L power:VDD #PWR0118
U 1 1
P 6750 6300
F 0 "#PWR0118" H 6750 6150 50  0001 C CNN
F 1 "VDD" H 6765 6473 50  0000 C CNN
F 2 "" H 6750 6300 50  0001 C CNN
F 3 "" H 6750 6300 50  0001 C CNN
	1    6750 6300
	-1   0    0    1   
$EndComp
Text Label 5450 5500 0    50   ~ 0
1V5
$Comp
L Device:R R9
U 1 1
P 4200 4500
F 0 "R9" H 4270 4546 50  0000 L CNN
F 1 "1kR" H 4270 4455 50  0000 L CNN
F 2 "Resistor_THT:R_Axial_DIN0207_L6.3mm_D2.5mm_P7.62mm_Horizontal" V 4130 4500 50  0001 C CNN
F 3 "~" H 4200 4500 50  0001 C CNN
	1    4200 4500
	1    0    0    -1  
$EndComp
Connection ~ 4200 4350
Wire Wire Line
	4200 4350 4650 4350
Connection ~ 4200 4650
Wire Wire Line
	4200 4650 6550 4650
Text Label 4200 4350 0    50   ~ 0
LN_TX_1V5
$EndSCHEMATC
